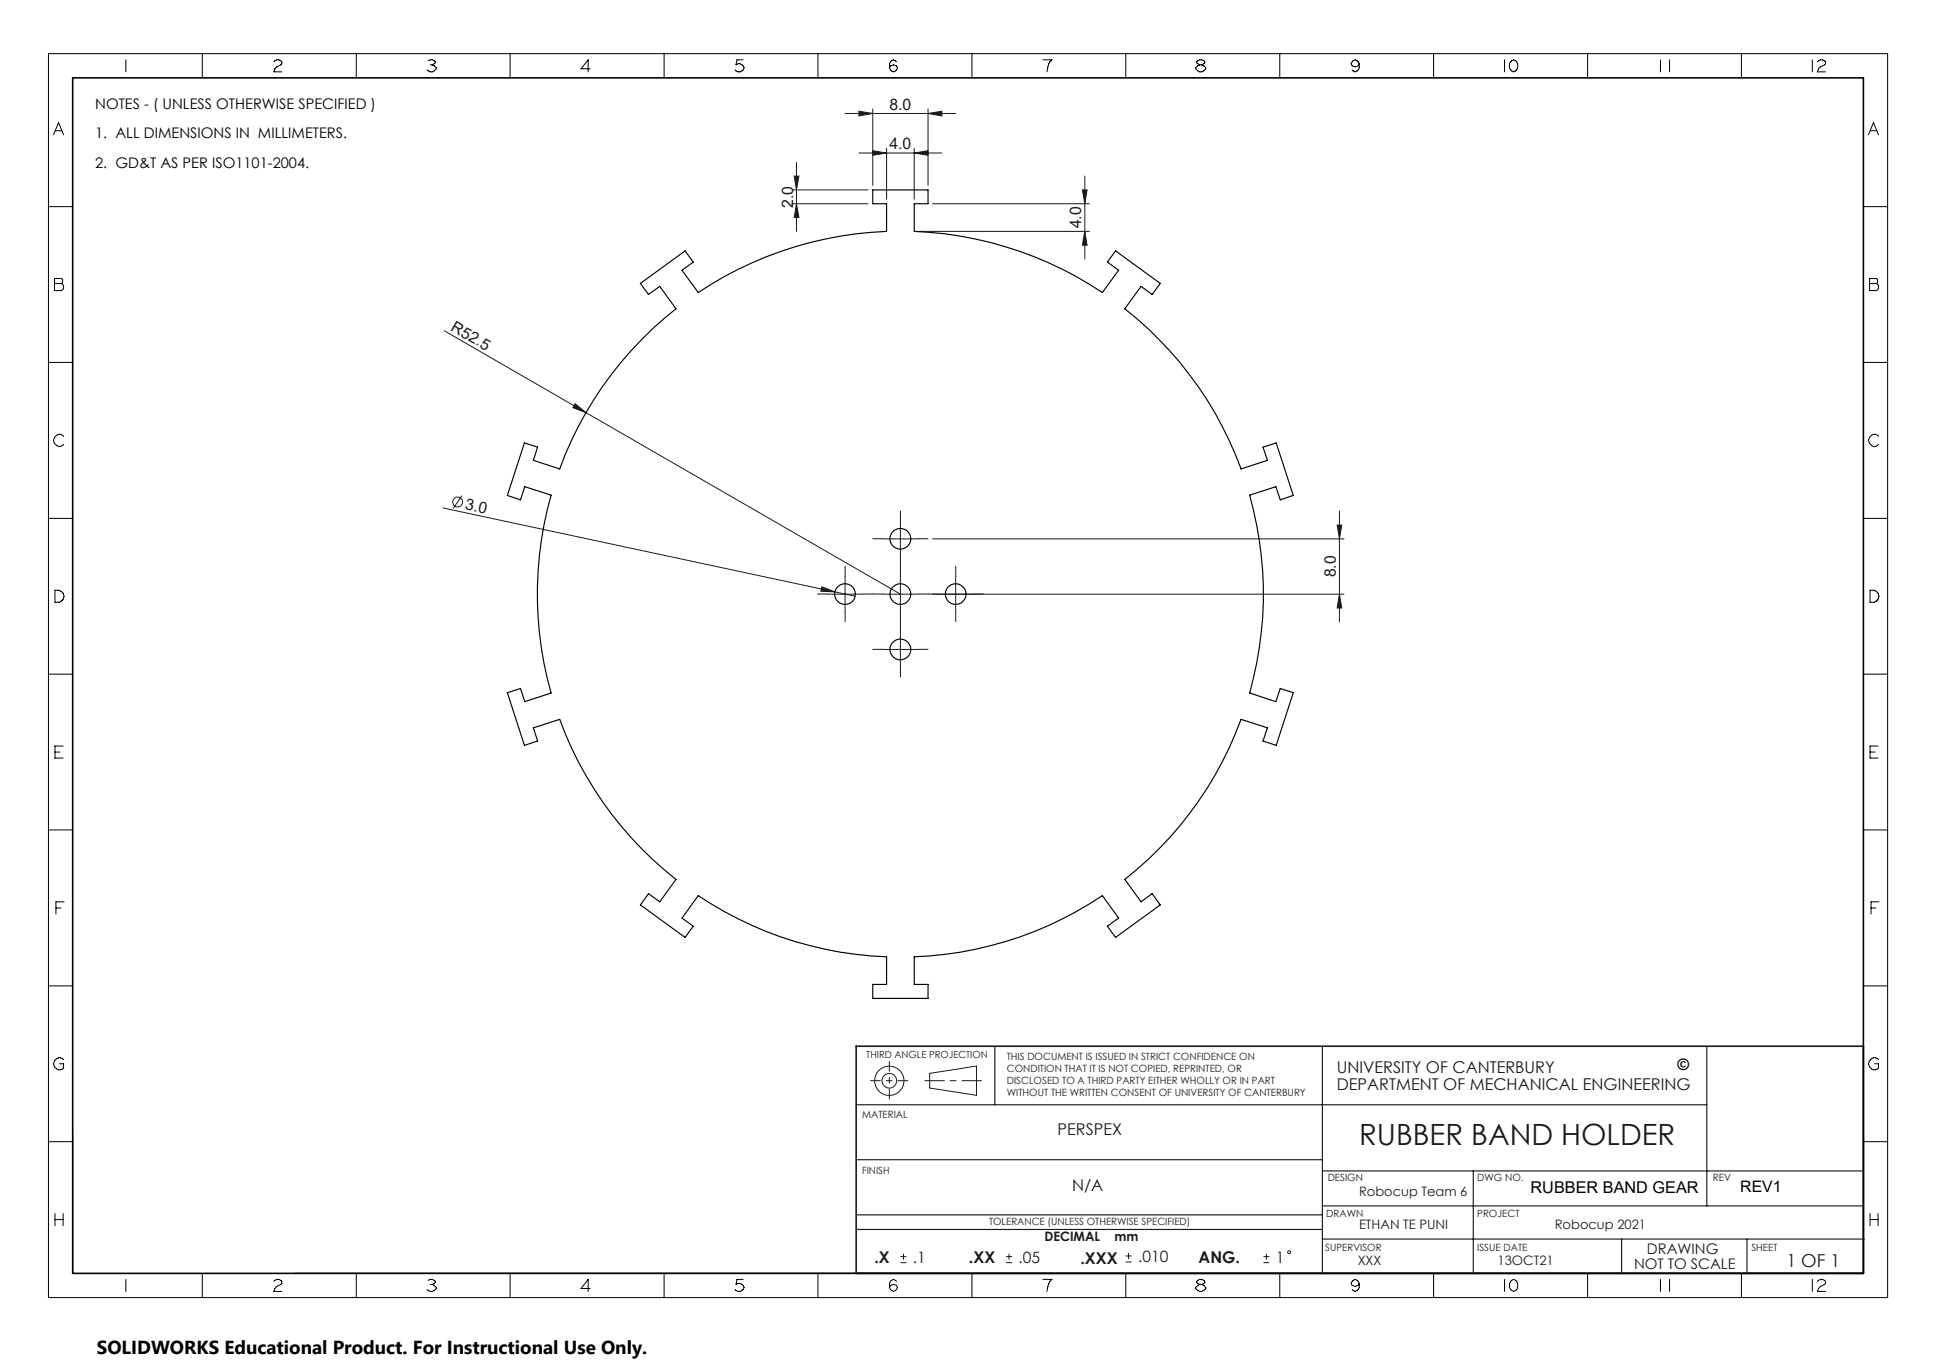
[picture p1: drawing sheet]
<svg xmlns="http://www.w3.org/2000/svg" width="420mm" height="297mm" viewBox="0 0 420 297" stroke-linecap="round" stroke-linejoin="round" font-family="sans-serif">
<g fill="none" stroke="#191924" stroke-width=".22">
<path d="M172.3 38.2h1l-.5 3zM172.8 35.2v15M183.3 24.6h24M186.3 33.2h18M186.3 24.1l3 .5-3 .5zM189.3 32.7l3 .5-3 .5zM189.3 23.6v16.6M192.3 32.2v11M198.3 33.2l3-.5v1zM198.3 32.2v11M201.3 24.6l3-.5v1zM201.3 23.6v16.6"/>
<path d="M235.3 38.2v18M171.8 44.2h16.5M171.8 41.2h16.5M172.8 44.2l.5 3h-1zM199.3 50.2h37M202.3 44.2h34M234.8 41.2h1l-.5 3zM235.3 50.2l.5 3h-1zM96.4 71.8l98.9 57.1M124.8 87.6l2.3 1.9-2.8-1.1zM96.1 110.2l85 18.2M100.2 107.5l-1.8 2.8"/>
<path d="M191.6 116.9h7.5M195.3 113.1v7.5M202.3 116.9h89.3M290.1 113.9h1l-.5 3zM290.6 110.9v24M178.3 127.3l2.8 1.1-3-.1zM179.6 128.9h7.5M181.1 128.4l4.4 1M183.3 125.1v7.5M191.6 128.9h7.5M195.3 125.1v7.5M195.3 137.2v7.4"/>
<path d="M202.3 128.9h89.3M207.3 125.1v7.5M290.6 128.9l.5 3h-1zM191.6 140.9h7.5M201.7 232.9l10.1-1.6v6.3l-10.1-1.6zM195.3 273.9h1.3M195.3 272.6h1.3M196 272v1.3M218.3 273.9h1.3M218.3 272.6h1.3M218.9 272v1.3M244.2 273.8h1.3"/>
<path d="M244.2 272.5h1.3M244.8 271.8v1.4M274.1 273.9h1.3M274.1 272.6h1.3M274.7 272v1.3"/>
<circle cx="99.3" cy="108.9" r="1.07"/>
<circle cx="192.9" cy="234.5" r="3.2"/>
<circle cx="192.9" cy="234.5" r="1.58"/>
<circle cx="279.7" cy="271.7" r=".32"/>
</g>
<g fill="none" stroke="#191924" stroke-width=".22" stroke-dasharray="15.2 1.3 1.3 1.3">
<path d="M191.6 116.9h-2.3M195.3 113.1v-2.2M199.1 116.9h2.2M179.6 128.9h-2.3M183.3 125.1v-2.2M183.3 132.6v2.3M187.1 128.9h2.2M191.6 128.9h-2.3M195.3 125.1v-2.2M195.3 132.6v2.3M195.3 137.1v-2.2M195.3 120.6v2.3"/>
<path d="M199.1 128.9h2.2M203.6 128.9h-2.3M207.3 125.1v-2.2M207.3 132.6v2.3M211.1 128.9h2.2M191.6 140.9h-2.3M195.3 144.6v2.3M199.1 140.9h2.2"/>
</g>
<g fill="none" stroke="#000" stroke-width=".22">
<path d="M10.5 11.6h399v269.9h-399zM27.3 13v2.6M43.9 11.6v5.3M59.4 13.4a.92 .92 0 0 1 1-.4 .92 .92 0 0 1 .7 .8l-1.5 1.1-.2 .7h1.7M77.3 11.6v5.3M92.9 13.2a.96 .96 0 0 1 1.5 .4l-.6 .5M93.3 14.1h.5M93.8 14.1l.9 .6a1.11 1.11 0 0 1-.9 .9 1.11 1.11 0 0 1-1.1-.4M110.7 11.6v5.3M128 14.9h-2l1.6-1.9v2.6M144.1 11.6v5.3M161.2 13h-1.3l-.2 1.1a1.08 1.08 0 0 1 1.7 .6 1.11 1.11 0 0 1-.8 .9 1.11 1.11 0 0 1-1.1-.4"/>
<path d="M177.4 11.6v5.3M193.2 14.3l.6-.2 .7 .2a.87 .87 0 0 1-.7 1.3 .87 .87 0 0 1-.6-1.3zM194.5 13.4l-.2-.2a.87 .87 0 0 0-1.3 .6v.9M210.9 11.6v5.3M226.2 13h2a3.4 3.4 0 0 0-1.1 2.6M244.2 11.6v5.3M260.3 14.1l-.7-.5a.92 .92 0 0 1 .9-.6 .92 .92 0 0 1 .9 .6l-.7 .5M260.3 14.1l-.9 .6a1.11 1.11 0 0 0 1.1 .9 1.11 1.11 0 0 0 1.1-.9l-.9-.6M260.3 14.1h.4M277.6 11.6v5.3M293.3 13.4l.2-.2a.91 .91 0 0 1 1.4 .6l-.3 .5-.6 .2-.7-.2-.2-.5zM294.9 13.8v.9a.91 .91 0 0 1-1.4 .7l-.2-.2"/>
<path d="M311 11.6v5.3M326.4 13v2.6M327.7 13.4l.2-.2a.87 .87 0 0 1 1.3 .6v.9a.87 .87 0 0 1-1.3 .7l-.4-.7v-.9zM344.4 11.6v5.3M360.2 13v2.6M362.2 13v2.6M377.8 11.6v5.3M393.2 13v2.6M394.3 13.4a1.1 1.1 0 0 1 1.7 0v.4l-1.1 .7-.4 .4-.2 .7h1.7M11.6 29.2l1.1-2.6 1.1 2.6M12 28.4h1.4M405.3 29.2l1.1-2.6 1.1 2.6"/>
<path d="M405.8 28.4h1.3M10.5 44.8h5.3M404.2 44.8h5.3M10.5 78.6h5.3M11.8 60.4h1.6l.2 .2v.7l-.2 .2 .4 .4v.7l-.4 .4h-1.6zM11.8 61.5h1.6M404.2 78.6h5.3M405.6 60.4h1.5l.2 .2v.7l-.2 .2 .4 .4v.7l-.4 .4h-1.5zM405.6 61.5h1.5M13.8 94.7a1.29 1.29 0 0 0-2.1 .3 1.29 1.29 0 0 0 1 1.9h.4l.7-.5M407.5 94.7a1.25 1.25 0 0 0-1.9 .1 1.25 1.25 0 0 0 .4 1.8 .98 .98 0 0 0 1.5-.2M10.5 112.5h5.3"/>
<path d="M404.2 112.5h5.3M11.9 128.1a1.56 1.56 0 0 1 2 1.3 1.57 1.57 0 0 1-2 1.3zM405.7 128.1a1.51 1.51 0 0 1 1.9 1.3 1.55 1.55 0 0 1-1.9 1.3zM10.5 146.3h5.3M404.2 146.3h5.3M11.9 163.2h1.1M13.7 161.9h-1.8v2.6h1.8M405.7 163.2h1.1M407.4 161.9h-1.7v2.6h1.7M10.5 180.1h5.3M12.1 197h1.1M13.9 195.6h-1.8v2.7"/>
<path d="M404.2 180.1h5.3M405.9 197h1.1M407.6 195.6h-1.7v2.7M10.5 213.9h5.3M404.2 213.9h5.3M13.8 229.9a1.26 1.26 0 0 0-1.8 0 1.26 1.26 0 0 0 0 1.8 1.26 1.26 0 0 0 1.8 0v-.9h-.9M407.5 229.9a1.27 1.27 0 0 0-1.8 0 1.27 1.27 0 0 0 0 1.8 1.27 1.27 0 0 0 1.8 0v-.9h-.8M10.5 247.7h5.3M15.8 246.2v30M404.2 247.7h5.3M404.3 246.2v30h-340.3M11.9 263.3v2.6"/>
<path d="M11.9 264.6h1.8M13.7 263.3v2.6M27.3 277.6v2.6M43.9 276.3v5.2M59.4 278a.92 .92 0 0 1 1-.5 .92 .92 0 0 1 .7 .9l-1.1 .7-.4 .4-.2 .7h1.7M77.3 276.3v5.2M92.9 277.8a.95 .95 0 0 1 1.5 .4l-.6 .5M93.3 278.7h.5M93.8 278.7l.9 .6a1.14 1.14 0 0 1-2 .4M110.7 276.3v5.2M128 279.5h-2l1.6-1.9v2.6M144.1 276.3v5.2"/>
<path d="M161.2 277.6h-1.3l-.2 1.1a1.11 1.11 0 0 1 1.7 .6 1.11 1.11 0 0 1-.8 .9 1.11 1.11 0 0 1-1.1-.5M177.4 276.3v5.2M193.2 278.9l.6-.2 .7 .2a.87 .87 0 0 1-.7 1.3 .87 .87 0 0 1-.6-1.3zM194.5 278l-.2-.2a.87 .87 0 0 0-1.3 .6v.9M210.9 276.3v5.2M226.2 277.6h2a3.6 3.6 0 0 0-1.1 2.6M244.2 276.3v5.2M260.3 278.7l-.9 .6a1.12 1.12 0 0 0 1.1 .9 1.12 1.12 0 0 0 1.1-.9l-.4-.4-.5-.2M260.3 278.7h.4M260.3 278.7l-.7-.5a.91 .91 0 0 1 .9-.7 .91 .91 0 0 1 .9 .7l-.7 .5M277.6 276.3v5.2M293.3 278l.2-.2a.91 .91 0 0 1 1.4 .6l-.3 .5-.6 .2-.7-.2-.2-.5z"/>
<path d="M294.9 278.4v.9a.89 .89 0 0 1-.7 .7 .89 .89 0 0 1-.9-.3M311 276.3v5.2M326.4 277.6v2.6M327.7 278l.2-.2a.87 .87 0 0 1 1.3 .6v.9a.88 .88 0 0 1-.8 .9 .88 .88 0 0 1-.9-.9v-.9zM344.4 276.3v5.2M360.2 277.6v2.6M362.2 277.6v2.6M377.8 276.3v5.2M393.2 277.6v2.6M394.3 278a1.1 1.1 0 0 1 1.7 0v.4l-1.1 .7-.4 .4-.2 .7h1.7M405.7 264.6h1.7M405.7 263.3v2.6"/>
<path d="M407.4 263.3v2.6"/>
</g>
<path d="M15.8 16.9h388.4v259.4h-388.4z" fill="none" stroke="#000" stroke-width=".35"/>
<path d="M200.6 234.5h12.3" fill="none" stroke="#191924" stroke-width=".22" stroke-dasharray="15.2 1.3 1.3 1.3" stroke-dashoffset="11"/>
<path d="M188.8 234.5h8.1M192.9 230.3v8.1" fill="none" stroke="#191924" stroke-width=".22" stroke-dasharray="15.2 1.3 1.3 1.3" stroke-dashoffset="13.1"/>
<g fill="none" stroke="#191924" stroke-width=".25">
<path d="M185.7 239.7h184.6M215.8 227v12.7M286.9 227v49.3M370.3 227v34.6M185.7 251.6h101.2M286.9 254h117.3M319.6 254v22.3M185.7 263.6h101.2M185.7 266.7h101.2M286.9 261.6h117.3M286.9 268.8h117.6M351.8 268.8v7.5"/>
<path d="M379 268.8v7.5"/>
</g>
<path d="M404.2 227h-218.5v49.3" fill="none" stroke="#191924" stroke-width=".35"/>
<g fill="#191924">
<path d="M124.8 87.6l2.3 1.9-2.8-1.1z"/>
<path d="M178.3 127.3l2.8 1.1-3-.1z"/>
<path d="M201.3 24.6l3-.5v1zM186.3 24.1l3 .5-3 .5z"/>
<path d="M189.3 32.7l3 .5-3 .5zM198.3 33.2l3-.5v1z"/>
<path d="M235.3 50.2l.5 3h-1zM234.8 41.2h1l-.5 3zM290.6 128.9l.5 3h-1zM290.1 113.9h1l-.5 3z"/>
<path d="M172.3 38.2h1l-.5 3zM172.8 44.2l.5 3h-1z"/>
</g>
<g fill="none" stroke="#000" stroke-width=".25">
<path d="M138.9 61.5l9.7-7.1 1.8 2.5-2.4 1.7 3.5 4.9a79.1 79.1 0 0 1 40.8-13.3v-6h-3v-3h12v3h-3v6a79.3 79.3 0 0 1 40.8 13.3l3.6-4.9-2.5-1.7 1.8-2.5 9.7 7.1-1.8 2.4-2.4-1.8-3.5 4.9a79.4 79.4 0 0 1 25.2 34.7l5.8-1.8-1-2.9 2.9-.9 3.7 11.4-2.9 .9-.9-2.8-5.7 1.8a78.8 78.8 0 0 1 0 43l5.7 1.8 .9-2.8 2.9 .9-3.7 11.4-2.9-.9 1-2.9-5.8-1.8a78.9 78.9 0 0 1-25.2 34.7l3.5 4.8 2.4-1.7 1.8 2.4-9.7 7.1-1.8-2.5 2.5-1.7-3.6-4.9a77.9 77.9 0 0 1-40.8 13.3v6h3v3h-12v-3h3v-6a78.4 78.4 0 0 1-40.8-13.3l-3.5 4.9 2.4 1.7-1.8 2.5-9.7-7.1 1.8-2.4 2.4 1.7 3.5-4.8a78.3 78.3 0 0 1-25.2-34.7l-5.7 1.8 .9 2.9-2.8 .9-3.7-11.4 2.8-.9 .9 2.8 5.8-1.8a78.8 78.8 0 0 1 0-43l-5.8-1.8-.9 2.8-2.8-.9 3.7-11.4 2.8 .9-.9 2.9 5.7 1.8a78 78 0 0 1 25.2-34.7l-3.5-4.9-2.4 1.8z"/>
<circle cx="195.3" cy="116.9" r="2.26"/>
<circle cx="183.3" cy="128.9" r="2.25"/>
<circle cx="195.3" cy="128.9" r="2.26"/>
<circle cx="207.3" cy="128.9" r="2.26"/>
<circle cx="195.3" cy="140.9" r="2.26"/>
</g>
<text font-size="6.3" fill="#191924" x="294.8" y="248.4">RUBBER BAND HOLDER</text>
<text font-size="4.1" x="21" y="293.7">SOLIDWORKS Educational Product. For Instructional Use Only.</text>
<text font-size="3.9" fill="#191924" x="387.5" y="274.9">1 OF 1</text>
<g font-size="3.5" fill="#191924">
<text x="290" y="232.9">UNIVERSITY OF CANTERBURY</text>
<text x="290" y="236.4">DEPARTMENT OF MECHANICAL ENGINEERING</text>
<text x="229.4" y="246.2">PERSPEX</text>
<text x="232.6" y="258.4">N/A</text>
<text x="189.7" y="273.9">.X</text>
<text x="210.2" y="273.9">.XX</text>
<text x="234.4" y="274.2">.XXX</text>
<text x="260" y="273.9">ANG.</text>
</g>
<text font-size="3.5" x="332" y="258.9">RUBBER BAND GEAR</text>
<g font-size="3.4" fill="#191924">
<text x="193" y="23.8">8.0</text>
<text x="193" y="32.4">4.0</text>
<text x="172.1" y="45.1" transform="rotate(-90 172.1 45.1)">2.0</text>
<text x="234.6" y="49.6" transform="rotate(-90 234.6 49.6)">4.0</text>
<text x="97.6" y="71.6" transform="rotate(30 97.6 71.6)">R52.5</text>
<text x="100.8" y="110.4" transform="rotate(12 100.8 110.4)">3.0</text>
<text x="289.8" y="125.3" transform="rotate(-90 289.8 125.3)">8.0</text>
<text x="198" y="273.9">.1</text>
<text x="221" y="273.9">.05</text>
<text x="246.9" y="273.8">.010</text>
<text x="276.8" y="273.9">1</text>
</g>
<g font-size="3.4">
<text x="363.9" y="232.1">©</text>
<text x="377.5" y="258.7">REV1</text>
</g>
<g font-size="3.2">
<text x="20.7" y="23.7">NOTES - ( UNLESS OTHERWISE SPECIFIED )</text>
<text x="20.7" y="30">1. ALL DIMENSIONS IN MILLIMETERS.</text>
<text x="20.7" y="36.4">2. GD&amp;T AS PER ISO1101-2004.</text>
</g>
<g font-size="3.2" fill="#191924">
<text x="354.5" y="275.2">NOT TO SCALE</text>
<text x="357.3" y="272.1">DRAWING</text>
</g>
<g font-size="2.8" fill="#191924">
<text x="294.8" y="259.5">Robocup Team 6</text>
<text x="226.6" y="269.3">DECIMAL</text>
<text x="241.8" y="269.3">mm</text>
<text x="294.8" y="266.6">ETHAN TE PUNI</text>
<text x="337.3" y="266.6">Robocup 2021</text>
<text x="294.5" y="274.4">XXX</text>
<text x="324.9" y="274.5">13OCT21</text>
</g>
<g font-size="2.2" fill="#191924">
<text x="218.4" y="229.9">THIS DOCUMENT IS ISSUED IN STRICT CONFIDENCE ON</text>
<text x="218.4" y="232.5">CONDITION THAT IT IS NOT COPIED, REPRINTED, OR</text>
<text x="218.4" y="235.2">DISCLOSED TO A THIRD PARTY EITHER WHOLLY OR IN PART</text>
<text x="218.4" y="237.8">WITHOUT THE WRITTEN CONSENT OF UNIVERSITY OF CANTERBURY</text>
<text x="187" y="242.6">MATERIAL</text>
<text x="187" y="254.6">FINISH</text>
<text x="288" y="256.2">DESIGN</text>
<text x="320.5" y="256.2">DWG NO.</text>
<text x="371.6" y="256.2">REV</text>
<text x="214.6" y="265.8">TOLERANCE (UNLESS OTHERWISE SPECIFIED)</text>
<text x="287.7" y="264">DRAWN</text>
<text x="320.5" y="264">PROJECT</text>
<text x="287.5" y="271.4">SUPERVISOR</text>
<text x="320.5" y="271.4">ISSUE DATE</text>
<text x="380" y="271.4">SHEET</text>
</g>
<text font-size="2.1" fill="#191924" x="187.9" y="229.6">THIRD ANGLE PROJECTION</text>
</svg>
